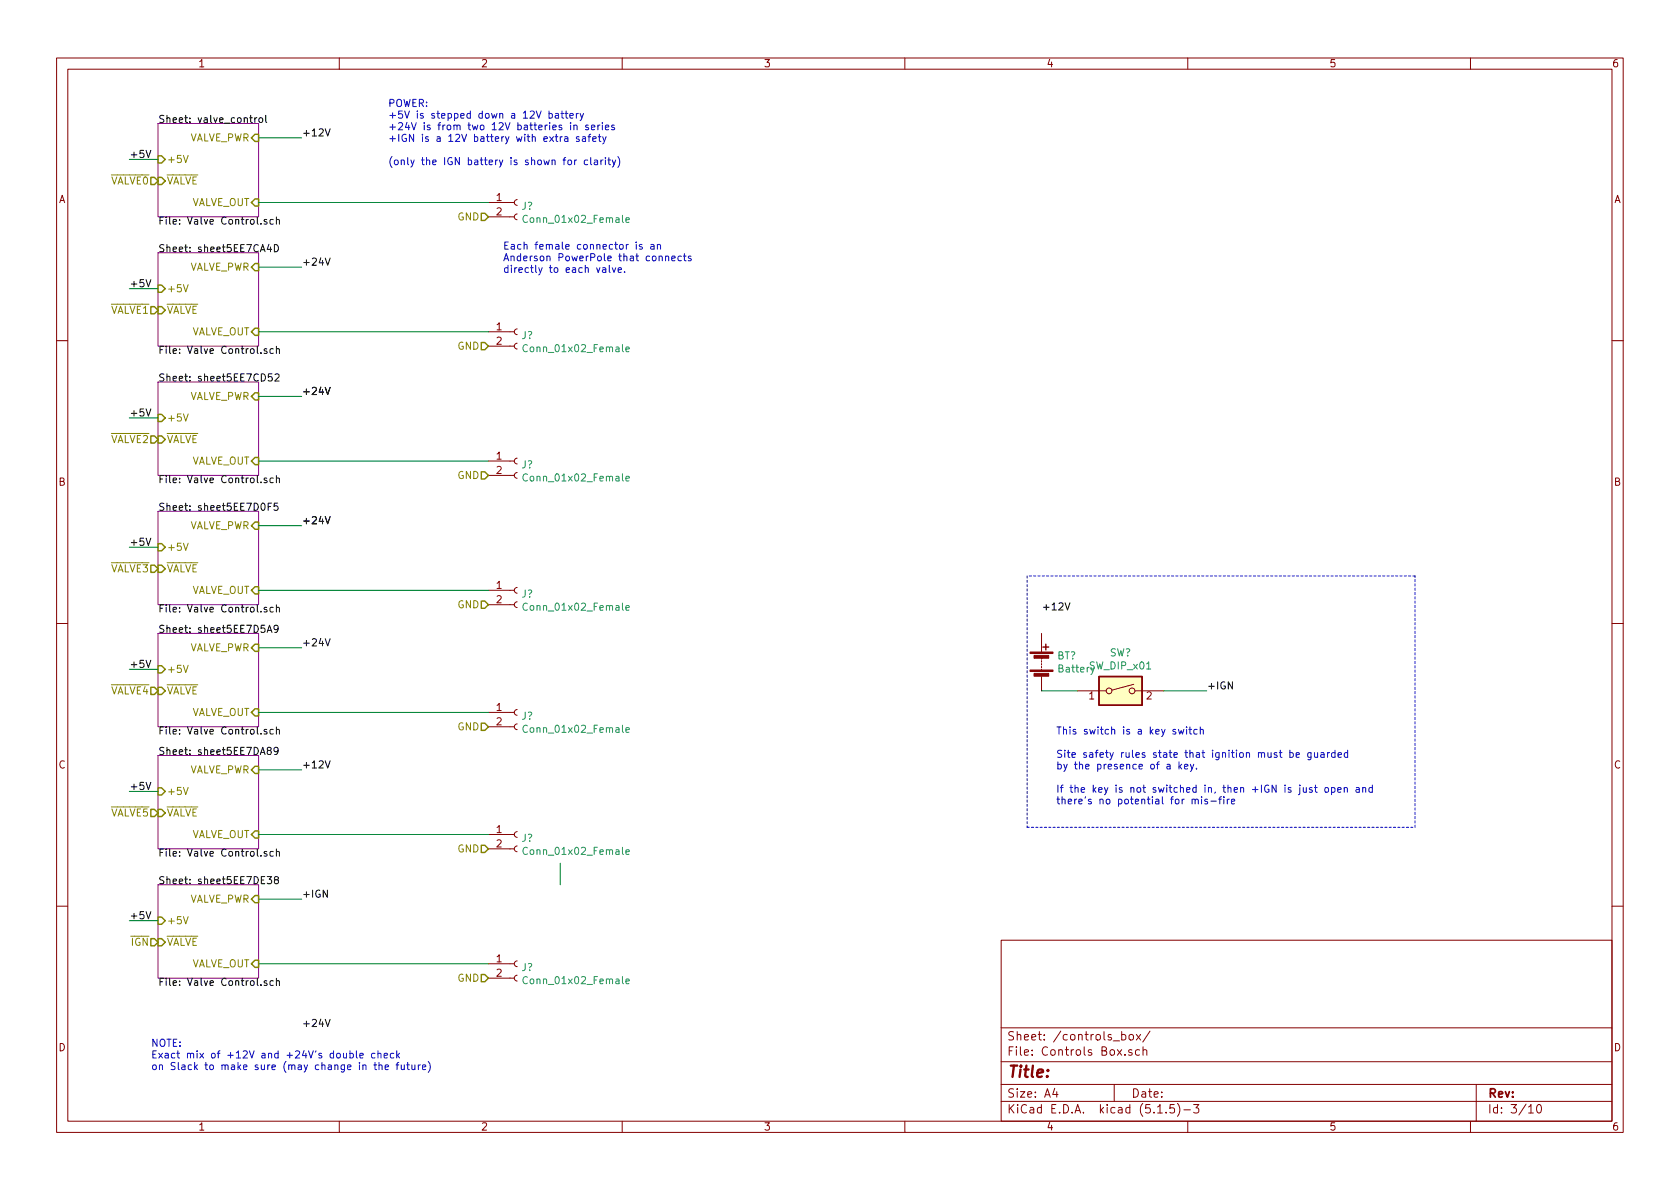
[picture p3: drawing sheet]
EESchema Schematic File Version 4
EELAYER 30 0
EELAYER END
$Descr A4 11693 8268
encoding utf-8
Sheet 3 10
Title ""
Date ""
Rev ""
Comp ""
Comment1 ""
Comment2 ""
Comment3 ""
Comment4 ""
$EndDescr
Text HLabel 1100 1250 0    50   Input ~ 0
~VALVE0
Wire Wire Line
	1100 1100 900  1100
Text Label 900  1100 0    50   ~ 0
+5V
Text HLabel 1100 2150 0    50   Input ~ 0
~VALVE1
$Sheet
S 1100 1750 700  650 
U 5EE7CA54
F0 "sheet5EE7CA4D" 50
F1 "Valve Control.sch" 50
F2 "~VALVE" I L 1100 2150 50 
F3 "VALVE_PWR" I R 1800 1850 50 
F4 "VALVE_OUT" I R 1800 2300 50 
F5 "+5V" I L 1100 2000 50 
$EndSheet
Wire Wire Line
	1100 2000 900  2000
Text Label 900  2000 0    50   ~ 0
+5V
Text HLabel 1100 3050 0    50   Input ~ 0
~VALVE2
$Sheet
S 1100 2650 700  650 
U 5EE7CD59
F0 "sheet5EE7CD52" 50
F1 "Valve Control.sch" 50
F2 "~VALVE" I L 1100 3050 50 
F3 "VALVE_PWR" I R 1800 2750 50 
F4 "VALVE_OUT" I R 1800 3200 50 
F5 "+5V" I L 1100 2900 50 
$EndSheet
Wire Wire Line
	1100 2900 900  2900
Text Label 900  2900 0    50   ~ 0
+5V
Text HLabel 1100 3950 0    50   Input ~ 0
~VALVE3
$Sheet
S 1100 3550 700  650 
U 5EE7D0FC
F0 "sheet5EE7D0F5" 50
F1 "Valve Control.sch" 50
F2 "~VALVE" I L 1100 3950 50 
F3 "VALVE_PWR" I R 1800 3650 50 
F4 "VALVE_OUT" I R 1800 4100 50 
F5 "+5V" I L 1100 3800 50 
$EndSheet
Wire Wire Line
	1100 3800 900  3800
Text Label 900  3800 0    50   ~ 0
+5V
Text HLabel 1100 4800 0    50   Input ~ 0
~VALVE4
$Sheet
S 1100 4400 700  650 
U 5EE7D5B0
F0 "sheet5EE7D5A9" 50
F1 "Valve Control.sch" 50
F2 "~VALVE" I L 1100 4800 50 
F3 "VALVE_PWR" I R 1800 4500 50 
F4 "VALVE_OUT" I R 1800 4950 50 
F5 "+5V" I L 1100 4650 50 
$EndSheet
Wire Wire Line
	1100 4650 900  4650
Text Label 900  4650 0    50   ~ 0
+5V
Text HLabel 1100 5650 0    50   Input ~ 0
~VALVE5
$Sheet
S 1100 5250 700  650 
U 5EE7DA90
F0 "sheet5EE7DA89" 50
F1 "Valve Control.sch" 50
F2 "~VALVE" I L 1100 5650 50 
F3 "VALVE_PWR" I R 1800 5350 50 
F4 "VALVE_OUT" I R 1800 5800 50 
F5 "+5V" I L 1100 5500 50 
$EndSheet
Wire Wire Line
	1100 5500 900  5500
Text Label 900  5500 0    50   ~ 0
+5V
Text HLabel 1100 6550 0    50   Input ~ 0
~IGN
$Sheet
S 1100 6150 700  650 
U 5EE7DE3F
F0 "sheet5EE7DE38" 50
F1 "Valve Control.sch" 50
F2 "~VALVE" I L 1100 6550 50 
F3 "VALVE_PWR" I R 1800 6250 50 
F4 "VALVE_OUT" I R 1800 6700 50 
F5 "+5V" I L 1100 6400 50 
$EndSheet
Wire Wire Line
	1100 6400 900  6400
Text Label 900  6400 0    50   ~ 0
+5V
Text Label 2100 950  0    50   ~ 0
+12V
$Sheet
S 1100 850  700  650 
U 5EE72ACC
F0 "valve_control" 50
F1 "Valve Control.sch" 50
F2 "~VALVE" I L 1100 1250 50 
F3 "VALVE_PWR" I R 1800 950 50 
F4 "VALVE_OUT" I R 1800 1400 50 
F5 "+5V" I L 1100 1100 50 
$EndSheet
Wire Wire Line
	1800 950  2100 950 
Text Label 2100 1850 0    50   ~ 0
+24V
Wire Wire Line
	1800 1850 2100 1850
Text Label 2100 2750 0    50   ~ 0
+24V
Wire Wire Line
	1800 2750 2100 2750
Text Label 2100 3650 0    50   ~ 0
+24V
Wire Wire Line
	1800 3650 2100 3650
Wire Wire Line
	1800 4500 2100 4500
Text Label 2100 5350 0    50   ~ 0
+12V
Wire Wire Line
	1800 5350 2100 5350
Text Label 2100 6250 0    50   ~ 0
+IGN
Wire Wire Line
	1800 6250 2100 6250
Text Notes 1050 7450 0    50   ~ 0
NOTE:\nExact mix of +12V and +24V's double check\non Slack to make sure (may change in the future)
Text Notes 2700 1150 0    50   ~ 0
POWER:\n+5V is stepped down a 12V battery\n+24V is from two 12V batteries in series\n+IGN is a 12V battery with extra safety\n\n(only the IGN battery is shown for clarity)
$Comp
L Switch:SW_DIP_x01 SW?
U 1 1
P 7800 4800
F 0 "SW?" H 7800 5067 50  0000 C CNN
F 1 "SW_DIP_x01" H 7800 4976 50  0000 C CNN
F 2 "" H 7800 4800 50  0001 C CNN
F 3 "~" H 7800 4800 50  0001 C CNN
	1    7800 4800
	1    0    0    -1  
$EndComp
Wire Wire Line
	7500 4800 7250 4800
Wire Wire Line
	8100 4800 8400 4800
$Comp
L Device:Battery BT?
U 1 1
P 7250 4600
F 0 "BT?" H 7358 4646 50  0000 L CNN
F 1 "Battery" H 7358 4555 50  0000 L CNN
F 2 "" V 7250 4660 50  0001 C CNN
F 3 "~" V 7250 4660 50  0001 C CNN
	1    7250 4600
	1    0    0    -1  
$EndComp
Wire Wire Line
	3900 6150 3900 6000
Text Label 7250 4250 0    50   ~ 0
+12V
Text Label 8400 4800 0    50   ~ 0
+IGN
Text Notes 7350 5600 0    50   ~ 0
This switch is a key switch\n\nSite safety rules state that ignition must be guarded\nby the presence of a key.\n\nIf the key is not switched in, then +IGN is just open and\nthere's no potential for mis-fire
Wire Notes Line
	7150 5750 9850 5750
Wire Notes Line
	9850 5750 9850 4000
Wire Notes Line
	9850 4000 7150 4000
Wire Notes Line
	7150 4000 7150 5750
$Comp
L Connector:Conn_01x02_Female J?
U 1 1
P 3600 1400
F 0 "J?" H 3628 1376 50  0000 L CNN
F 1 "Conn_01x02_Female" H 3628 1285 50  0000 L CNN
F 2 "" H 3600 1400 50  0001 C CNN
F 3 "~" H 3600 1400 50  0001 C CNN
	1    3600 1400
	1    0    0    -1  
$EndComp
Wire Wire Line
	1800 1400 3400 1400
Text HLabel 3400 1500 0    50   Input ~ 0
GND
Text Label 2100 2750 0    50   ~ 0
+24V
$Comp
L Connector:Conn_01x02_Female J?
U 1 1
P 3600 2300
F 0 "J?" H 3628 2276 50  0000 L CNN
F 1 "Conn_01x02_Female" H 3628 2185 50  0000 L CNN
F 2 "" H 3600 2300 50  0001 C CNN
F 3 "~" H 3600 2300 50  0001 C CNN
	1    3600 2300
	1    0    0    -1  
$EndComp
Wire Wire Line
	1800 2300 3400 2300
Text HLabel 3400 2400 0    50   Input ~ 0
GND
Text Label 2100 3650 0    50   ~ 0
+24V
$Comp
L Connector:Conn_01x02_Female J?
U 1 1
P 3600 3200
F 0 "J?" H 3628 3176 50  0000 L CNN
F 1 "Conn_01x02_Female" H 3628 3085 50  0000 L CNN
F 2 "" H 3600 3200 50  0001 C CNN
F 3 "~" H 3600 3200 50  0001 C CNN
	1    3600 3200
	1    0    0    -1  
$EndComp
Wire Wire Line
	1800 3200 3400 3200
Text HLabel 3400 3300 0    50   Input ~ 0
GND
Text Label 2100 4500 0    50   ~ 0
+24V
$Comp
L Connector:Conn_01x02_Female J?
U 1 1
P 3600 4100
F 0 "J?" H 3628 4076 50  0000 L CNN
F 1 "Conn_01x02_Female" H 3628 3985 50  0000 L CNN
F 2 "" H 3600 4100 50  0001 C CNN
F 3 "~" H 3600 4100 50  0001 C CNN
	1    3600 4100
	1    0    0    -1  
$EndComp
Wire Wire Line
	1800 4100 3400 4100
Text HLabel 3400 4200 0    50   Input ~ 0
GND
$Comp
L Connector:Conn_01x02_Female J?
U 1 1
P 3600 4950
F 0 "J?" H 3628 4926 50  0000 L CNN
F 1 "Conn_01x02_Female" H 3628 4835 50  0000 L CNN
F 2 "" H 3600 4950 50  0001 C CNN
F 3 "~" H 3600 4950 50  0001 C CNN
	1    3600 4950
	1    0    0    -1  
$EndComp
Wire Wire Line
	1800 4950 3400 4950
Text HLabel 3400 5050 0    50   Input ~ 0
GND
$Comp
L Connector:Conn_01x02_Female J?
U 1 1
P 3600 5800
F 0 "J?" H 3628 5776 50  0000 L CNN
F 1 "Conn_01x02_Female" H 3628 5685 50  0000 L CNN
F 2 "" H 3600 5800 50  0001 C CNN
F 3 "~" H 3600 5800 50  0001 C CNN
	1    3600 5800
	1    0    0    -1  
$EndComp
Wire Wire Line
	1800 5800 3400 5800
Text HLabel 3400 5900 0    50   Input ~ 0
GND
Text Label 2100 7150 0    50   ~ 0
+24V
$Comp
L Connector:Conn_01x02_Female J?
U 1 1
P 3600 6700
F 0 "J?" H 3628 6676 50  0000 L CNN
F 1 "Conn_01x02_Female" H 3628 6585 50  0000 L CNN
F 2 "" H 3600 6700 50  0001 C CNN
F 3 "~" H 3600 6700 50  0001 C CNN
	1    3600 6700
	1    0    0    -1  
$EndComp
Wire Wire Line
	1800 6700 3400 6700
Text HLabel 3400 6800 0    50   Input ~ 0
GND
Text Notes 3500 1900 0    50   ~ 0
Each female connector is an\nAnderson PowerPole that connects\ndirectly to each valve.
$EndSCHEMATC
